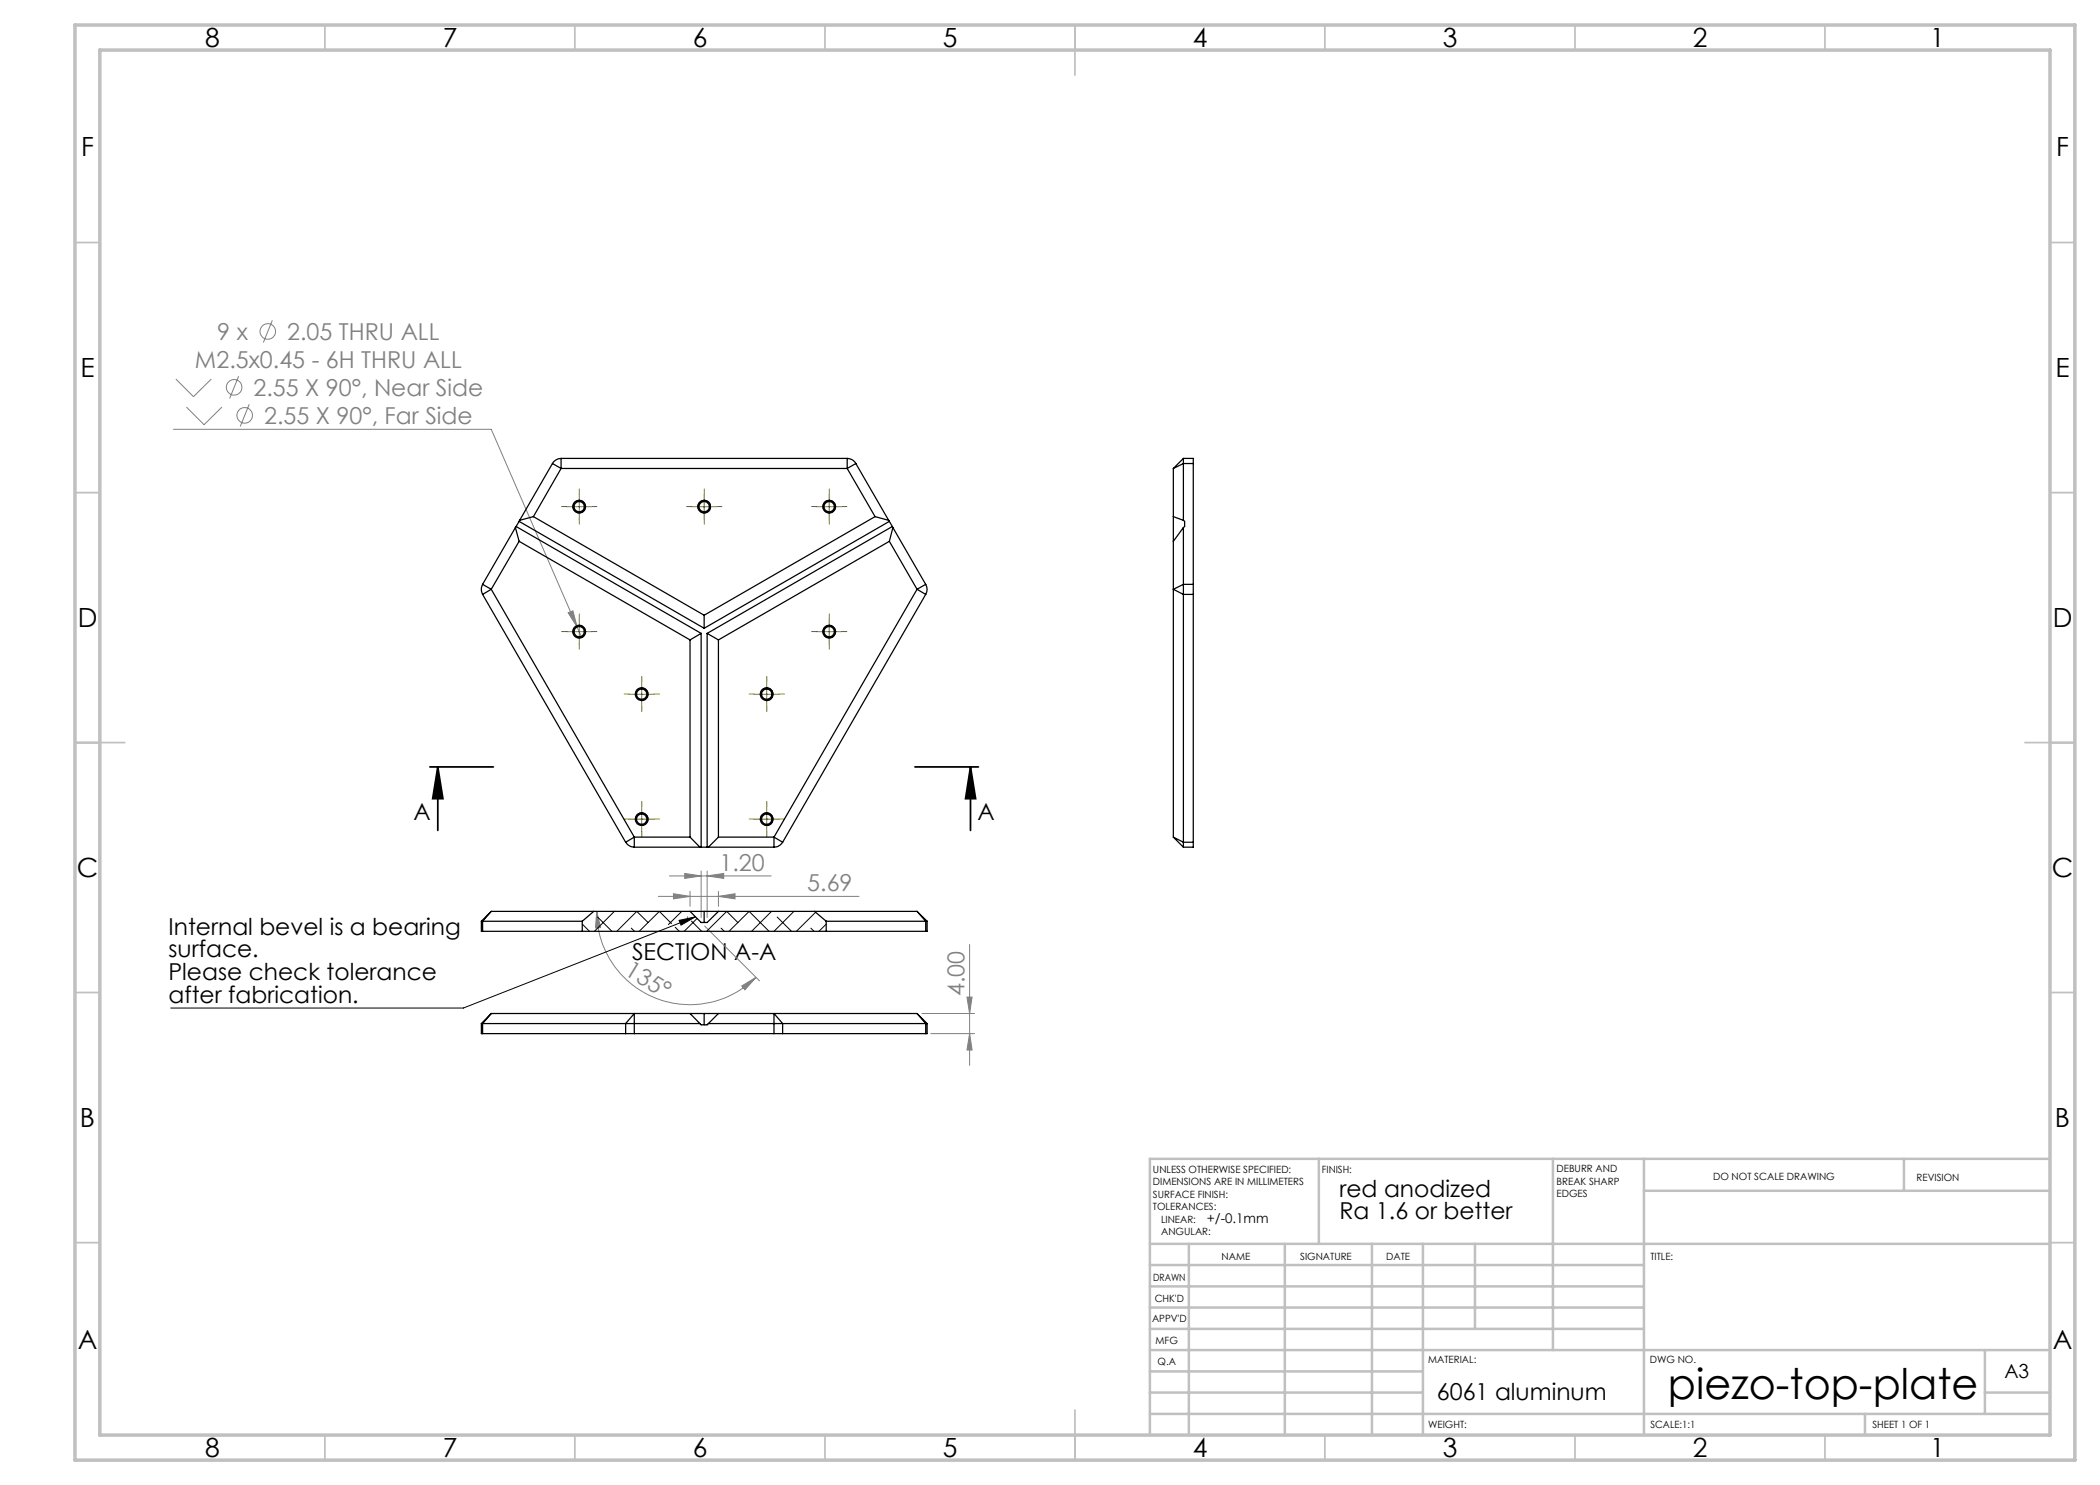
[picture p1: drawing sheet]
<svg xmlns="http://www.w3.org/2000/svg" width="420mm" height="297mm" viewBox="0 0 420 297" stroke-linecap="round" stroke-linejoin="round" font-family="sans-serif">
<g fill="none" stroke="#808080" stroke-width=".2">
<path d="M35.2 75.8l3.5 3.5 3.6-3.5M47.7 75.2l-1.8 4.5M54.5 64.1l-1.8 4.4M34.7 85.9h63.5l18 41.4M37.3 81.4l3.5 3.5 3.6-3.5M49.8 80.9l-1.8 4.4M113.6 122.6l1-.4 .8 3.2zM131.7 179.3h40.1M133.9 175.2h20.3M134.7 178.7l3.3 .6-3.3 .5zM136.9 174.7l3.3 .5-3.3 .5zM138 178.3v3"/>
<path d="M140.2 174.2v9.3M141.4 175.2l3.3-.5v1zM141.4 174.2v9.3M143.7 179.3l3.3-.6v1.1zM143.7 178.3v3M119.3 182.3l.8 3.2-1 .1zM119.3 182.3a18.7 18.7 0 0 0 11.6 17.2 18.7 18.7 0 0 0 20.3-4M140.9 185.2l11 11M148.3 197.2l2.9-1.7-2.2 2.5zM193.4 199.4h1l-.5 3.3zM193.9 188.9v24.2M184.4 202.7h10.5"/>
<path d="M186.2 206.7h8.7M193.9 206.7l.5 3.3h-1z"/>
<circle cx="46.8" cy="77.5" r="1.55"/>
<circle cx="53.5" cy="66.3" r="1.56"/>
<circle cx="48.9" cy="83.1" r="1.55"/>
</g>
<path d="M114.6 101.7a1.26 1.26 0 0 1 1.1-1.6 1.26 1.26 0 0 1 1.4 1.3 1.26 1.26 0 0 1-1.6 1.1M139.6 101.7a1.26 1.26 0 0 1 1.1-1.6 1.26 1.26 0 0 1 1.4 1.3 1.26 1.26 0 0 1-1.6 1.1M164.6 101.7a1.25 1.25 0 0 1 1.1-1.6 1.25 1.25 0 0 1 1.4 1.4 1.25 1.25 0 0 1-1.6 1M114.6 126.6a1.24 1.24 0 0 1 1.1-1.5 1.24 1.24 0 0 1 1.4 1.3 1.24 1.24 0 0 1-1.6 1.1M127.1 139.2a1.25 1.25 0 0 1 1.1-1.6 1.25 1.25 0 0 1 1.4 1.4 1.25 1.25 0 0 1-1.6 1M152.1 139.2a1.26 1.26 0 0 1 1.1-1.6 1.26 1.26 0 0 1 1.4 1.3 1.26 1.26 0 0 1-1.6 1.1M164.6 126.6a1.23 1.23 0 0 1 1.1-1.5 1.23 1.23 0 0 1 1.4 1.3 1.23 1.23 0 0 1-1.6 1.1M127.1 164.1a1.23 1.23 0 0 1 1.1-1.5 1.23 1.23 0 0 1 1.4 1.3 1.23 1.23 0 0 1-1.6 1.1M152.1 164.1a1.24 1.24 0 0 1 1.1-1.5 1.24 1.24 0 0 1 1.4 1.3 1.24 1.24 0 0 1-1.6 1.1M135.8 184.1l3.3-.7-2.9 1.6zM139.1 183.4l-46.4 18.2h-58.6" fill="none" stroke="#000" stroke-width=".2"/>
<path d="M86 153.4h12.7M87.6 153.4l1 6.3h-2.1zM87.6 153.4v12.7M183 153.4h12.7M194.1 153.4l1 6.3h-2zM194.1 153.4v12.7" fill="none" stroke="#000" stroke-width=".35"/>
<g fill="none" stroke="#c0c0c0" stroke-width=".35">
<path d="M65 5v5M115 5v5M165 5v5M215 5v10M265 5v5M315 5v5M365 5v5M15 48.5h5M410 48.5h5M15 98.5h5M410 98.5h5M15 148.5h10"/>
<path d="M405 148.5h10M15 198.5h5M410 198.5h5M15 248.5h5M410 248.5h5M65 287v5M115 287v5M165 287v5M215 282v10M265 287v5M315 287v5M365 287v5"/>
</g>
<g fill="none" stroke="#c0c0c0" stroke-width=".5">
<path d="M263.8 231.8v17M310.6 231.8v38.2M328.8 231.8v55.2M328.8 238.2h81.2M380.8 231.8v6.4M410 231.8h-180v55.2M230 248.8h180M230 257.3h98.8M230 253h98.8M237.8 248.8v38.2M257 248.8v38.2M274.4 248.8v38.2"/>
<path d="M284.6 248.8v38.2M295 248.8v17M230 265.8h98.8M230 261.5h98.8M230 278.5h54.6M230 274.3h54.6M230 270h180M397 278.5h13M397 270v12.8M230 282.8h180M373 282.8v4.2"/>
</g>
<path d="M15 5h400v287h-400zM20 10h390v277h-390z" fill="none" stroke="#c0c0c0" stroke-width=".7"/>
<g fill="none" stroke="#808000" stroke-width=".2" stroke-dasharray="15.2 1.3 1.3 1.3">
<path d="M115.9 98.8v-1M140.9 98.8v-1M165.9 98.8v-1M113.4 101.3h-1.1M115.9 103.8v1M118.4 101.3h1M138.4 101.3h-1.1M140.9 103.8v1M143.4 101.3h1M163.4 101.3h-1.1M165.9 103.8v1M168.4 101.3h1"/>
<path d="M113.4 126.3h-1.1M115.9 123.8v-1M115.9 128.8v1M118.4 126.3h1M125.9 138.8h-1.1M128.4 136.3v-1M130.9 138.8h1M150.9 138.8h-1.1M153.4 136.3v-1M155.9 138.8h1M163.4 126.3h-1.1M165.9 123.8v-1"/>
<path d="M165.9 128.8v1M168.4 126.3h1M128.4 141.3v1M153.4 141.3v1M125.9 163.8h-1.1M128.4 161.3v-1M128.4 166.3v1M130.9 163.8h1M150.9 163.8h-1.1M153.4 161.3v-1M153.4 166.3v1M155.9 163.8h1"/>
</g>
<g fill="none" stroke="#808000" stroke-width=".2">
<path d="M115.9 98.8v5M140.8 98.8v5M165.8 98.8v5M113.3 101.3h5M138.3 101.3h5M163.3 101.3h5M113.3 126.3h5M115.9 123.8v5M125.8 138.8h5M128.3 136.3v5M150.8 138.8h5M153.4 136.3v5"/>
<path d="M163.3 126.3h5M165.8 123.8v5M125.8 163.8h5M128.3 161.3v5M150.8 163.8h5M153.4 161.3v5"/>
</g>
<g fill="#000">
<path d="M135.8 184.1l3.3-.7-2.9 1.6z"/>
<path d="M194.1 153.4l1 6.3h-2zM87.6 153.4l1 6.3h-2.1z"/>
</g>
<g fill="#808080">
<path d="M113.6 122.6l1.8 2.8-.8-3.2zM134.7 178.7l3.3 .6-3.3 .5zM143.7 179.3l3.3-.6v1.1z"/>
<path d="M136.9 174.7l3.3 .5-3.3 .5zM141.4 175.2l3.3-.5v1z"/>
<path d="M193.4 199.4h1l-.5 3.3zM193.9 206.7l.5 3.3h-1z"/>
<path d="M119.3 182.3l.8 3.2-1 .1zM148.3 197.2l2.9-1.7-2.2 2.5z"/>
</g>
<g fill="none" stroke="#000" stroke-width=".25">
<path d="M110.5 92.7l-6.6 11.4M110.5 92.7l1.7 1M112.2 91.7a2.07 2.07 0 0 0-1.7 1M112.2 93.7l-5.5 9.6M112.2 91.7v2M112.2 93.7h57.2M112.2 91.7h57.2M169.4 91.7a1.95 1.95 0 0 1 1.8 1M169.4 93.7l5.6 9.6M169.4 91.7v2M171.2 92.7l-1.8 1M171.2 92.7l6.5 11.4"/>
<path d="M234.7 93.7v73.7M236.7 91.7v1M236.7 91.7h2v1M236.7 92.7v11.4M236.7 92.7h2M236.7 92.7l-2 1M236.7 91.7l-2 2M238.7 92.7v24.2M96.5 116.9a2.17 2.17 0 0 0 0 2M96.5 118.9l28.6 49.5M96.5 116.9l1.7 1M98.2 117.9l28.7 49.5"/>
<path d="M98.2 117.9l-1.7 1M103.1 105.5l-6.6 11.4M103.1 105.5l.7 2.8M103.2 105.3l37 21.4M103.2 105.3l-.1 .2M103.8 108.3l-5.6 9.6M103.8 108.3l34.2 19.7M103.8 104.3l37 21.4M103.8 104.3l-.6 1M103.9 104.1l-.1 .2M106.7 103.3l-2.8 .8M106.7 103.3l34.1 19.7"/>
<path d="M175 103.3l2.7 .8M175 103.3l-34.2 19.7M177.7 104.1l.2 .2M177.9 108.3l-34.2 19.7M177.9 108.3l5.5 9.6M177.9 104.3l-37.1 21.4M177.9 104.3l.6 1M178.5 105.3l-37.1 21.4M178.5 105.3l.1 .2M178.6 105.5l6.5 11.4M178.6 105.5l-.7 2.8M183.4 117.9l-28.6 49.5"/>
<path d="M183.4 117.9l1.7 1M185.1 116.9a1.93 1.93 0 0 1 0 2M185.1 118.9l-28.6 49.5M185.1 116.9l-1.7 1M234.7 103.3l2 .8M236.7 116.9v2M236.7 118.9h2M236.7 116.9h2M236.7 116.9l-2 1 2 1M236.7 105.5v11.4M236.7 118.9v49.5M236.7 104.1l.2 .2v1l-.2 .2"/>
<path d="M236.7 105.5l-2 2.8M238.7 116.9v2M238.7 118.9v49.5M138 128v39.4M140.2 126.7l-2.2 1.3M140.2 126.7v42.7M140.8 123v2.7M141.4 126.7v42.7M141.4 126.7l2.3 1.3M143.7 128v39.4M125.1 168.4a2.14 2.14 0 0 0 1.8 1M126.9 167.4h11.1"/>
<path d="M126.9 167.4l-1.8 1M126.9 167.4v2M126.9 169.4h27.9M138 167.4l2 2M143.7 167.4h11.1M143.7 167.4l-2 2M154.8 167.4l1.7 1M154.8 167.4v2M156.5 168.4a2.14 2.14 0 0 1-1.7 1M234.7 167.4l2 1M234.7 167.4l2 2M236.7 168.4v1"/>
<path d="M236.7 168.4h2M238.7 168.4v1h-2M96.3 184.3h.2M96.3 184.3v2h.2M96.5 184.3v2M96.5 186.3h88.6M96.5 184.3h20M98.2 182.3l-1.9 2M98.2 182.3h85.2M98.2 182.3l-1.7 2M116.5 184.3v2M118.7 182.3l-2.2 2"/>
<path d="M138 182.3l2.2 2.2h1.2l2.3-2.2M140.8 182.3v2.2M162.9 182.3l2.3 2M165.2 184.3v2M165.2 184.3h19.9M183.4 182.3l2 2M183.4 182.3l1.7 2M185.1 184.3h.3M185.1 184.3v2M185.4 184.3v2h-.3M96.3 204.7h.2M96.3 204.7v2h.2"/>
<path d="M96.5 204.7h28.6M96.5 206.7h28.6M96.5 204.7v2M98.2 202.7l-1.9 2M98.2 202.7h85.2M98.2 202.7l-1.7 2M125.1 206.7h1.8M125.1 204.7h14.9M125.1 204.7l1.8-2v4M125.1 204.7v2M126.9 206.7h27.9M138 202.7l2 2"/>
<path d="M140.8 202.7v2.3M141.7 204.7h14.8M143.7 202.7l-2.3 2.3h-1.2l-.2-.3M154.8 206.7h1.7M156.5 204.7l-1.7-2v4M156.5 204.7v2M156.5 204.7h28.6M156.5 206.7h28.6M183.4 202.7l2 2M183.4 202.7l1.7 2M185.1 204.7h.3M185.1 204.7v2"/>
<path d="M185.4 204.7v2h-.3"/>
<circle cx="115.8" cy="101.3" r="1.29"/>
<circle cx="115.8" cy="101.3" r="1.03"/>
<circle cx="140.8" cy="101.3" r="1.04"/>
<circle cx="140.8" cy="101.3" r="1.29"/>
<circle cx="165.8" cy="101.3" r="1.03"/>
<circle cx="165.8" cy="101.3" r="1.28"/>
<circle cx="115.8" cy="126.3" r="1.28"/>
<circle cx="115.8" cy="126.3" r="1.02"/>
<circle cx="128.3" cy="138.8" r="1.03"/>
<circle cx="128.3" cy="138.8" r="1.28"/>
<circle cx="153.3" cy="138.8" r="1.29"/>
<circle cx="153.3" cy="138.8" r="1.03"/>
<circle cx="165.8" cy="126.3" r="1.02"/>
<circle cx="165.8" cy="126.3" r="1.27"/>
<circle cx="128.3" cy="163.8" r="1.02"/>
<circle cx="128.3" cy="163.8" r="1.27"/>
<circle cx="153.3" cy="163.8" r="1.28"/>
<circle cx="153.3" cy="163.8" r="1.02"/>
</g>
<g fill="none" stroke="#000" stroke-width=".2">
<path d="M116.5 184.8l1.4 1.5M119.5 183.4l2.9 2.9M122.9 182.3h.1M122.9 182.3l-4 4M126.3 185.6l.6 .7M129.6 184.5l-2.2-2.2-4 4M134.3 184.7l-2.4-2.4-4.1 4M135 185.5l.9 .8M136.3 182.3l-2.6 2.6M137.5 183.4h.1M138.3 184.2l2 2.1M139.4 183.7l-2.6 2.6"/>
<path d="M144.2 185.6l.7 .7M145.8 186.3l4-4 4 4M147.6 184.5l-2.3-2.2-4 4M154.3 182.3l-4 4M155.4 183.4l2.9 2.9M158.8 182.3h.1M158.8 182.3l-4 4M162.2 185.6l.6 .7M163.1 182.5l-3.8 3.8M165.2 184.8l-1.4 1.5"/>
</g>
<text font-size="8.5" x="333.6" y="279.7">piezo-top-plate</text>
<g font-size="5.3">
<text x="41" y="9.5">8</text>
<text x="88.5" y="9.5">7</text>
<text x="138.5" y="9.5">6</text>
<text x="188.5" y="9.5">5</text>
<text x="238.5" y="9.5">4</text>
<text x="288.5" y="9.5">3</text>
<text x="338.5" y="9.5">2</text>
<text x="386" y="9.5">1</text>
<text x="16.2" y="31.2">F</text>
<text x="411.2" y="31.2">F</text>
<text x="16.1" y="75.5">E</text>
<text x="411.1" y="75.5">E</text>
<text x="15.5" y="125.5">D</text>
<text x="410.5" y="125.5">D</text>
<text x="15.4" y="175.5">C</text>
<text x="410.4" y="175.5">C</text>
<text x="16" y="225.5">B</text>
<text x="411" y="225.5">B</text>
<text x="15.5" y="269.7">A</text>
<text x="410.5" y="269.7">A</text>
<text x="41" y="291.5">8</text>
<text x="88.5" y="291.5">7</text>
<text x="138.5" y="291.5">6</text>
<text x="188.5" y="291.5">5</text>
<text x="238.5" y="291.5">4</text>
<text x="288.5" y="291.5">3</text>
<text x="338.5" y="291.5">2</text>
<text x="386" y="291.5">1</text>
</g>
<g font-size="4.7" fill="#808080">
<text x="43.5" y="68">9 x</text>
<text x="57.4" y="68">2.05 THRU ALL</text>
<text x="39" y="73.6">M2.5x0.45 - 6H THRU ALL</text>
<text x="50.7" y="79.2">2.55 X 90°, Near Side</text>
<text x="52.8" y="84.8">2.55 X 90°, Far Side</text>
<text x="143.9" y="174.2">1.20</text>
<text x="161.5" y="178.2">5.69</text>
<text x="124.7" y="194.8" transform="rotate(31 124.7 194.8)">135°</text>
<text x="192.9" y="199.2" transform="rotate(-90 192.9 199.2)">4.00</text>
</g>
<g font-size="4.7">
<text x="82.7" y="164">A</text>
<text x="195.5" y="164">A</text>
<text x="33.7" y="187">Internal bevel is a bearing</text>
<text x="33.7" y="191.5">surface.</text>
<text x="126.4" y="191.9">SECTION A-A</text>
<text x="33.7" y="196">Please check tolerance</text>
<text x="33.7" y="200.5">after fabrication.</text>
<text x="267.9" y="239.3">red anodized</text>
<text x="267.9" y="243.8">Ra 1.6 or better</text>
<text x="287.4" y="280">6061 aluminum</text>
</g>
<text font-size="3.9" x="400.9" y="275.5">A3</text>
<text font-size="2.7" x="241.4" y="244.6">+/-0.1mm</text>
<g font-size="2">
<text x="230.6" y="234.6">UNLESS OTHERWISE SPECIFIED:</text>
<text x="230.6" y="237.1">DIMENSIONS ARE IN MILLIMETERS</text>
<text x="230.6" y="239.6">SURFACE FINISH:</text>
<text x="264.4" y="234.6">FINISH:</text>
<text x="311.3" y="234.5">DEBURR AND</text>
<text x="311.3" y="237">BREAK SHARP</text>
<text x="311.3" y="239.5">EDGES</text>
<text x="342.6" y="236">DO NOT SCALE DRAWING</text>
<text x="383.3" y="236.2">REVISION</text>
<text x="230.6" y="242.1">TOLERANCES:</text>
<text x="232.2" y="244.6">LINEAR:</text>
<text x="232.2" y="247.1">ANGULAR:</text>
<text x="244.3" y="252">NAME</text>
<text x="260" y="251.9">SIGNATURE</text>
<text x="277.2" y="251.9">DATE</text>
<text x="330.1" y="251.9">TITLE:</text>
<text x="230.6" y="256.1">DRAWN</text>
<text x="230.9" y="260.3">CHK'D</text>
<text x="230.4" y="264.4">APPV'D</text>
<text x="231.1" y="268.8">MFG</text>
<text x="231.5" y="273">Q.A</text>
<text x="285.6" y="272.5">MATERIAL:</text>
<text x="330" y="272.5">DWG NO.</text>
<text x="285.6" y="285.5">WEIGHT:</text>
<text x="330.1" y="285.6">SCALE:1:1</text>
<text x="374.5" y="285.6">SHEET 1 OF 1</text>
</g>
</svg>
